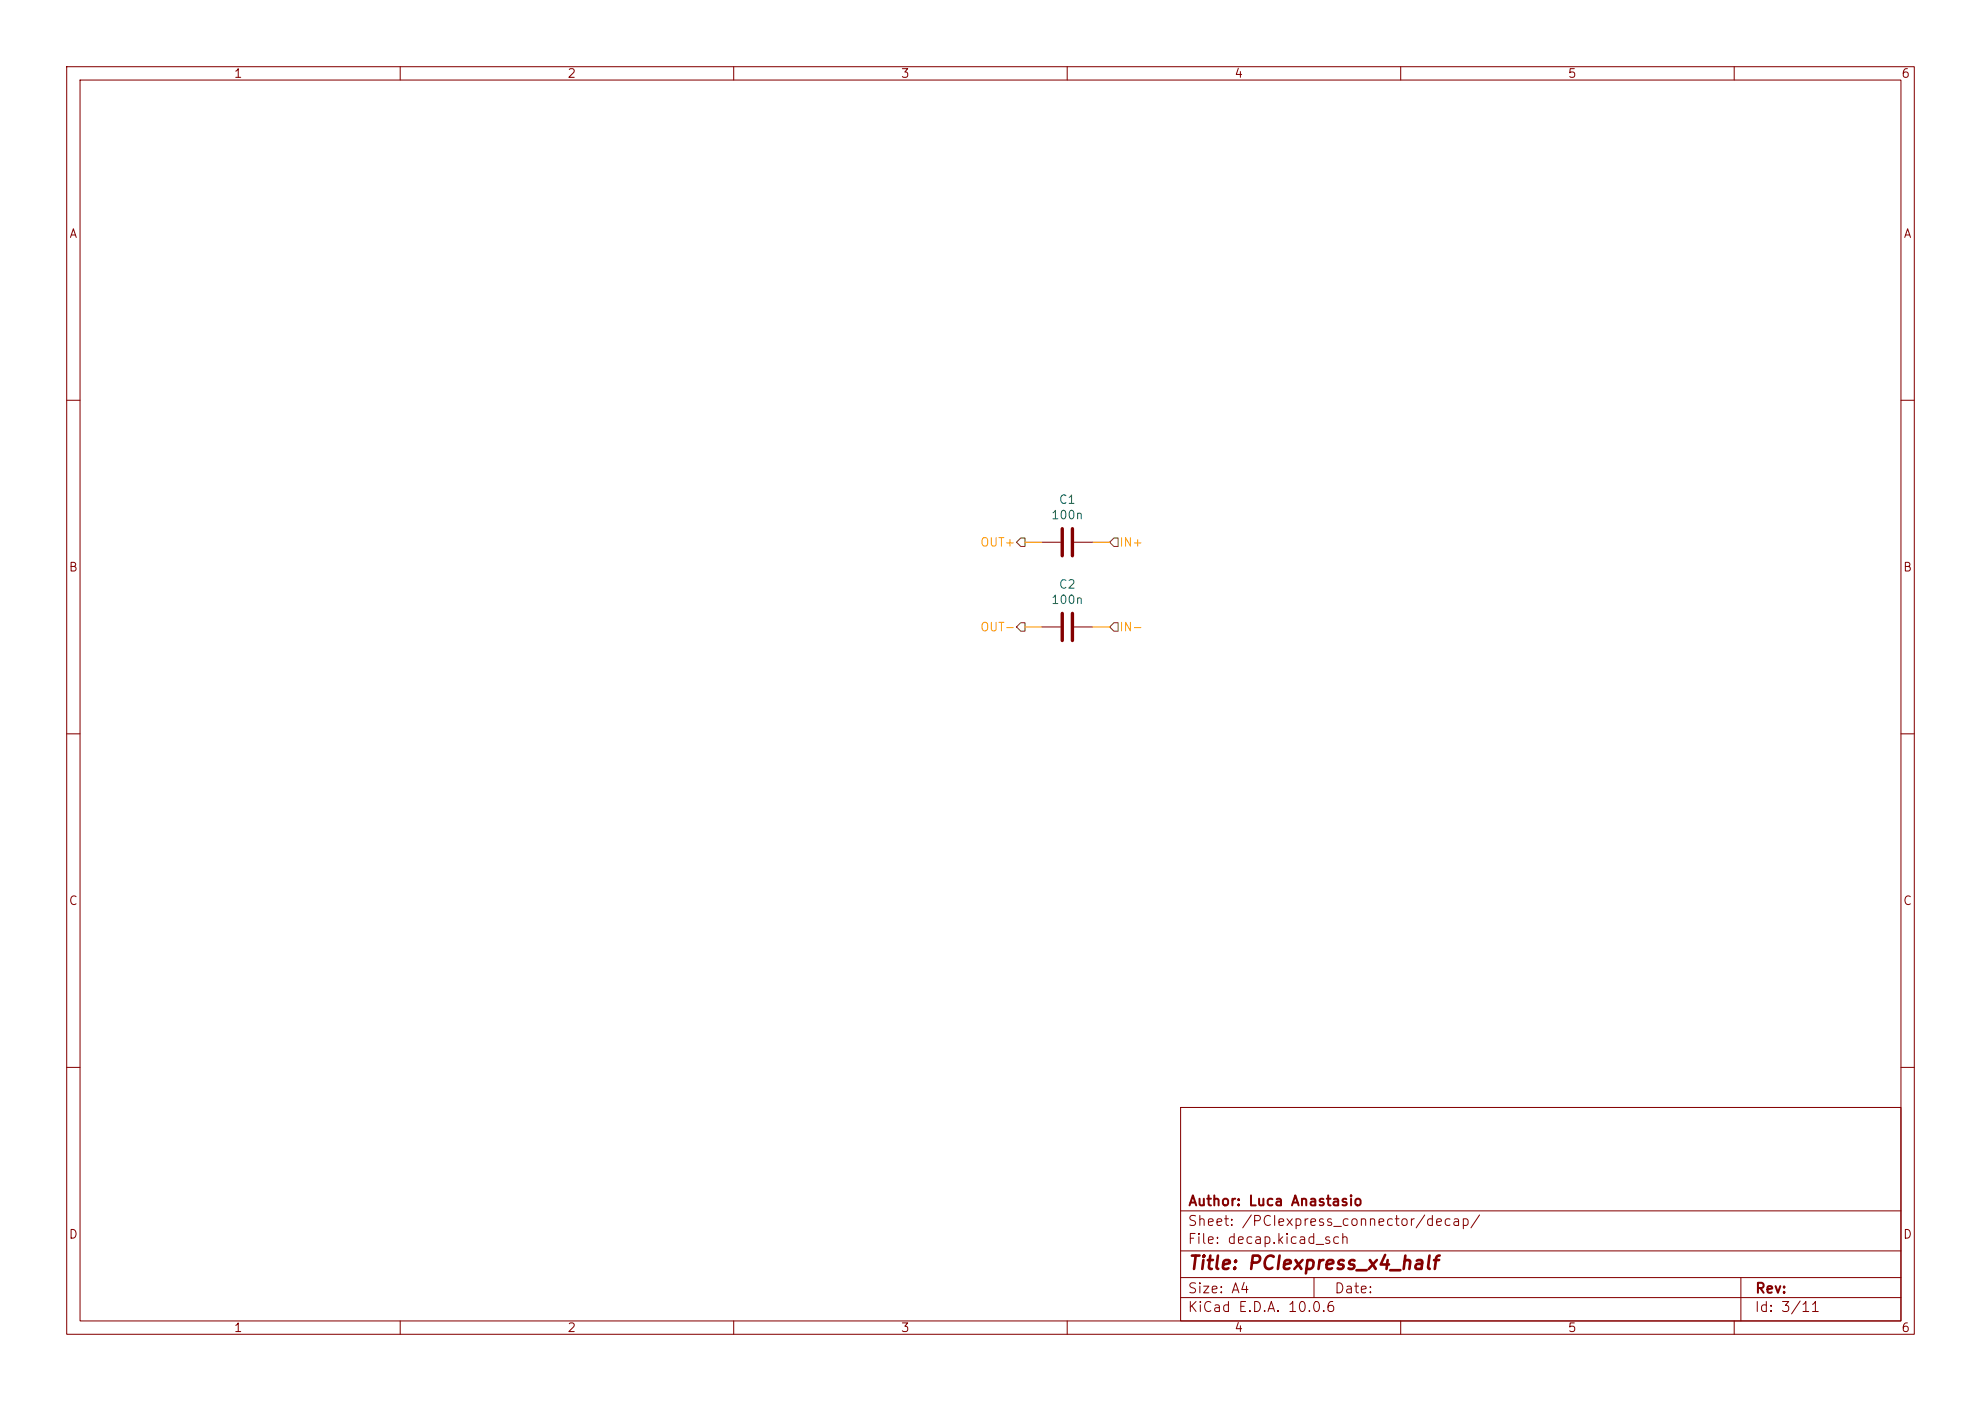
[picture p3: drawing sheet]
(kicad_sch
 (version 20260306)
 (generator "eeschema")
 (generator_version "10.0")
 (paper "A4")
 (title_block
  (title "PCIexpress_x4_half")
  (company "Author: Luca Anastasio"))
 (lib_symbols
  (symbol "Device:C"
   (pin_numbers (hide yes))
   (pin_names
    (offset 0.254)) (exclude_from_sim no) (in_bom yes) (on_board yes)
   (in_pos_files yes)
   (duplicate_pin_numbers_are_jumpers no)
   (property "Reference" "C" (at 0.635 2.54 0) (show_name no) (do_not_autoplace no) (effects (font (size 1.27 1.27)) (justify left)))
   (property "Value" "C" (at 0.635 -2.54 0) (show_name no) (do_not_autoplace no) (effects (font (size 1.27 1.27)) (justify left)))
   (property "Footprint" "" (at 0.9652 -3.81 0) (show_name no) (do_not_autoplace no) (hide yes) (effects (font (size 1.27 1.27))))
   (property "Datasheet" "" (at 0 0 0) (show_name no) (do_not_autoplace no) (hide yes) (effects (font (size 1.27 1.27))))
   (property "Description" "Unpolarized capacitor" (at 0 0 0) (show_name no) (do_not_autoplace no) (hide yes) (effects (font (size 1.27 1.27))))
   (symbol "C_0_1"
    (polyline (pts (xy -2.032 0.762) (xy 2.032 0.762)) (stroke (width 0.508) (type default)) (fill (type none)))
    (polyline (pts (xy -2.032 -0.762) (xy 2.032 -0.762)) (stroke (width 0.508) (type default)) (fill (type none))))
   (symbol "C_1_1"
    (pin passive line (at 0 3.81 270) (length 2.794) (name "" (effects (font (size 1.27 1.27)))) (number "1" (effects (font (size 1.27 1.27)))))
    (pin passive line (at 0 -3.81 90) (length 2.794) (name "" (effects (font (size 1.27 1.27)))) (number "2" (effects (font (size 1.27 1.27))))))
   (embedded_fonts no)))
 (wire
  (pts (xy 163.83 81.28) (xy 166.37 81.28))
  (stroke (width 0) (type default)))
 (wire
  (pts (xy 163.83 93.98) (xy 166.37 93.98))
  (stroke (width 0) (type default)))
 (wire
  (pts (xy 156.21 81.28) (xy 153.67 81.28))
  (stroke (width 0) (type default)))
 (wire
  (pts (xy 156.21 93.98) (xy 153.67 93.98))
  (stroke (width 0) (type default)))
 (hierarchical_label "OUT-"
  (shape output)
  (at 153.67 93.98 180)
  (effects (font (size 1.27 1.27)) (justify right)))
 (hierarchical_label "OUT+"
  (shape output)
  (at 153.67 81.28 180)
  (effects (font (size 1.27 1.27)) (justify right)))
 (hierarchical_label "IN-"
  (shape input)
  (at 166.37 93.98 0)
  (effects (font (size 1.27 1.27)) (justify left)))
 (hierarchical_label "IN+"
  (shape input)
  (at 166.37 81.28 0)
  (effects (font (size 1.27 1.27)) (justify left)))
 (symbol
  (lib_id "Device:C")
  (at 160.02 81.28 270)
  (unit 1)
  (body_style 1)
  (exclude_from_sim no)
  (in_bom yes)
  (on_board yes)
  (in_pos_files yes)
  (dnp no)
  (property "Reference" "C1" (at 160.02 74.8792 90) (show_name no) (do_not_autoplace no) (effects (font (size 1.27 1.27))))
  (property "Value" "100n" (at 160.02 77.1906 90) (show_name no) (do_not_autoplace no) (effects (font (size 1.27 1.27))))
  (property "Footprint" "Capacitor_SMD:C_0603_1608Metric" (at 156.21 82.2452 0) (hide yes) (show_name no) (do_not_autoplace no) (effects (font (size 1.27 1.27))))
  (property "Datasheet" "" (at 160.02 81.28 0) (hide yes) (show_name no) (do_not_autoplace no) (effects (font (size 1.27 1.27))))
  (property "Description" "" (at 160.02 81.28 0) (hide yes) (show_name no) (do_not_autoplace no) (effects (font (size 1.27 1.27))))
  (pin "1")
  (pin "2")
  (instances (project "ULX4M-PCIe-IO_x4_half" (path "" (reference "C1") (unit 1)) (path "" (reference "C3") (unit 1)) (path "" (reference "C5") (unit 1)) (path "" (reference "C7") (unit 1)))))
 (symbol
  (lib_id "Device:C")
  (at 160.02 93.98 90)
  (mirror x)
  (unit 1)
  (body_style 1)
  (exclude_from_sim no)
  (in_bom yes)
  (on_board yes)
  (in_pos_files yes)
  (dnp no)
  (property "Reference" "C2" (at 160.02 87.5792 90) (show_name no) (do_not_autoplace no) (effects (font (size 1.27 1.27))))
  (property "Value" "100n" (at 160.02 89.8906 90) (show_name no) (do_not_autoplace no) (effects (font (size 1.27 1.27))))
  (property "Footprint" "Capacitor_SMD:C_0603_1608Metric" (at 163.83 94.9452 0) (hide yes) (show_name no) (do_not_autoplace no) (effects (font (size 1.27 1.27))))
  (property "Datasheet" "" (at 160.02 93.98 0) (hide yes) (show_name no) (do_not_autoplace no) (effects (font (size 1.27 1.27))))
  (property "Description" "" (at 160.02 93.98 0) (hide yes) (show_name no) (do_not_autoplace no) (effects (font (size 1.27 1.27))))
  (pin "1")
  (pin "2")
  (instances (project "ULX4M-PCIe-IO_x4_half" (path "" (reference "C2") (unit 1)) (path "" (reference "C4") (unit 1)) (path "" (reference "C6") (unit 1)) (path "" (reference "C8") (unit 1))))))
